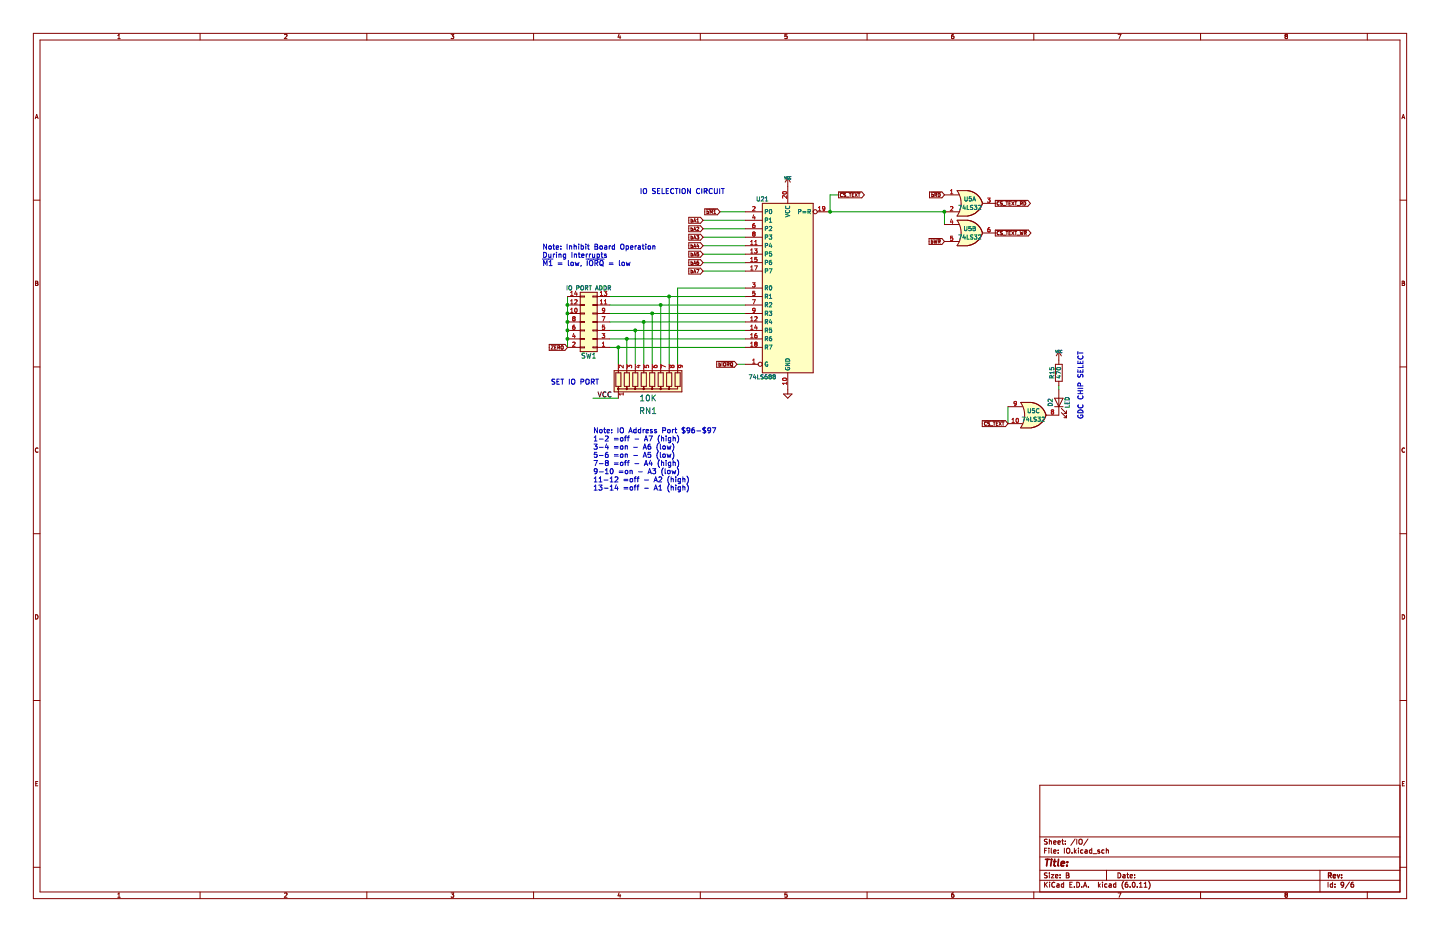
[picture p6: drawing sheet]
(kicad_sch (version 20211123) (generator eeschema)

 (paper "B")

 (lib_symbols
  (symbol "74xx:74LS32" (pin_names (offset 1.016)) (in_bom yes) (on_board yes)
   (property "Reference" "U" (id 0) (at 0 1.27 0) (effects (font (size 1.27 1.27))))
   (property "Value" "74LS32" (id 1) (at 0 -1.27 0) (effects (font (size 1.27 1.27))))
   (property "Footprint" "" (id 2) (at 0 0 0) (effects (font (size 1.27 1.27)) hide))
   (property "Datasheet" "http://www.ti.com/lit/gpn/sn74LS32" (id 3) (at 0 0 0) (effects (font (size 1.27 1.27)) hide))
   (property "ki_locked" "" (id 4) (at 0 0 0) (effects (font (size 1.27 1.27))))
   (symbol "74LS32_1_1"
    (arc (start -3.81 -3.81) (mid -2.589 0) (end -3.81 3.81) (stroke (width 0.254) (type default) (color 0 0 0 0)) (fill (type none)))
    (arc (start -0.6096 -3.81) (mid 2.1842 -2.5851) (end 3.81 0) (stroke (width 0.254) (type default) (color 0 0 0 0)) (fill (type background)))
    (polyline (pts (xy -3.81 -3.81) (xy -0.635 -3.81)) (stroke (width 0.254) (type default) (color 0 0 0 0)) (fill (type background)))
    (polyline (pts (xy -3.81 3.81) (xy -0.635 3.81)) (stroke (width 0.254) (type default) (color 0 0 0 0)) (fill (type background)))
    (polyline (pts (xy -0.635 3.81) (xy -3.81 3.81) (xy -3.81 3.81) (xy -3.556 3.4036) (xy -3.0226 2.2606) (xy -2.6924 1.0414) (xy -2.6162 -0.254) (xy -2.7686 -1.4986) (xy -3.175 -2.7178) (xy -3.81 -3.81) (xy -3.81 -3.81) (xy -0.635 -3.81)) (stroke (width -25.4) (type default) (color 0 0 0 0)) (fill (type background)))
    (arc (start 3.81 0) (mid 2.1915 2.5936) (end -0.6096 3.81) (stroke (width 0.254) (type default) (color 0 0 0 0)) (fill (type background)))
    (pin input line (at -7.62 2.54 0) (length 4.318) (name "~" (effects (font (size 1.27 1.27)))) (number "1" (effects (font (size 1.27 1.27)))))
    (pin input line (at -7.62 -2.54 0) (length 4.318) (name "~" (effects (font (size 1.27 1.27)))) (number "2" (effects (font (size 1.27 1.27)))))
    (pin output line (at 7.62 0 180) (length 3.81) (name "~" (effects (font (size 1.27 1.27)))) (number "3" (effects (font (size 1.27 1.27))))))
   (symbol "74LS32_1_2"
    (arc (start 0 -3.81) (mid 3.81 0) (end 0 3.81) (stroke (width 0.254) (type default) (color 0 0 0 0)) (fill (type background)))
    (polyline (pts (xy 0 3.81) (xy -3.81 3.81) (xy -3.81 -3.81) (xy 0 -3.81)) (stroke (width 0.254) (type default) (color 0 0 0 0)) (fill (type background)))
    (pin input inverted (at -7.62 2.54 0) (length 3.81) (name "~" (effects (font (size 1.27 1.27)))) (number "1" (effects (font (size 1.27 1.27)))))
    (pin input inverted (at -7.62 -2.54 0) (length 3.81) (name "~" (effects (font (size 1.27 1.27)))) (number "2" (effects (font (size 1.27 1.27)))))
    (pin output inverted (at 7.62 0 180) (length 3.81) (name "~" (effects (font (size 1.27 1.27)))) (number "3" (effects (font (size 1.27 1.27))))))
   (symbol "74LS32_2_1"
    (arc (start -3.81 -3.81) (mid -2.589 0) (end -3.81 3.81) (stroke (width 0.254) (type default) (color 0 0 0 0)) (fill (type none)))
    (arc (start -0.6096 -3.81) (mid 2.1842 -2.5851) (end 3.81 0) (stroke (width 0.254) (type default) (color 0 0 0 0)) (fill (type background)))
    (polyline (pts (xy -3.81 -3.81) (xy -0.635 -3.81)) (stroke (width 0.254) (type default) (color 0 0 0 0)) (fill (type background)))
    (polyline (pts (xy -3.81 3.81) (xy -0.635 3.81)) (stroke (width 0.254) (type default) (color 0 0 0 0)) (fill (type background)))
    (polyline (pts (xy -0.635 3.81) (xy -3.81 3.81) (xy -3.81 3.81) (xy -3.556 3.4036) (xy -3.0226 2.2606) (xy -2.6924 1.0414) (xy -2.6162 -0.254) (xy -2.7686 -1.4986) (xy -3.175 -2.7178) (xy -3.81 -3.81) (xy -3.81 -3.81) (xy -0.635 -3.81)) (stroke (width -25.4) (type default) (color 0 0 0 0)) (fill (type background)))
    (arc (start 3.81 0) (mid 2.1915 2.5936) (end -0.6096 3.81) (stroke (width 0.254) (type default) (color 0 0 0 0)) (fill (type background)))
    (pin input line (at -7.62 2.54 0) (length 4.318) (name "~" (effects (font (size 1.27 1.27)))) (number "4" (effects (font (size 1.27 1.27)))))
    (pin input line (at -7.62 -2.54 0) (length 4.318) (name "~" (effects (font (size 1.27 1.27)))) (number "5" (effects (font (size 1.27 1.27)))))
    (pin output line (at 7.62 0 180) (length 3.81) (name "~" (effects (font (size 1.27 1.27)))) (number "6" (effects (font (size 1.27 1.27))))))
   (symbol "74LS32_2_2"
    (arc (start 0 -3.81) (mid 3.81 0) (end 0 3.81) (stroke (width 0.254) (type default) (color 0 0 0 0)) (fill (type background)))
    (polyline (pts (xy 0 3.81) (xy -3.81 3.81) (xy -3.81 -3.81) (xy 0 -3.81)) (stroke (width 0.254) (type default) (color 0 0 0 0)) (fill (type background)))
    (pin input inverted (at -7.62 2.54 0) (length 3.81) (name "~" (effects (font (size 1.27 1.27)))) (number "4" (effects (font (size 1.27 1.27)))))
    (pin input inverted (at -7.62 -2.54 0) (length 3.81) (name "~" (effects (font (size 1.27 1.27)))) (number "5" (effects (font (size 1.27 1.27)))))
    (pin output inverted (at 7.62 0 180) (length 3.81) (name "~" (effects (font (size 1.27 1.27)))) (number "6" (effects (font (size 1.27 1.27))))))
   (symbol "74LS32_3_1"
    (arc (start -3.81 -3.81) (mid -2.589 0) (end -3.81 3.81) (stroke (width 0.254) (type default) (color 0 0 0 0)) (fill (type none)))
    (arc (start -0.6096 -3.81) (mid 2.1842 -2.5851) (end 3.81 0) (stroke (width 0.254) (type default) (color 0 0 0 0)) (fill (type background)))
    (polyline (pts (xy -3.81 -3.81) (xy -0.635 -3.81)) (stroke (width 0.254) (type default) (color 0 0 0 0)) (fill (type background)))
    (polyline (pts (xy -3.81 3.81) (xy -0.635 3.81)) (stroke (width 0.254) (type default) (color 0 0 0 0)) (fill (type background)))
    (polyline (pts (xy -0.635 3.81) (xy -3.81 3.81) (xy -3.81 3.81) (xy -3.556 3.4036) (xy -3.0226 2.2606) (xy -2.6924 1.0414) (xy -2.6162 -0.254) (xy -2.7686 -1.4986) (xy -3.175 -2.7178) (xy -3.81 -3.81) (xy -3.81 -3.81) (xy -0.635 -3.81)) (stroke (width -25.4) (type default) (color 0 0 0 0)) (fill (type background)))
    (arc (start 3.81 0) (mid 2.1915 2.5936) (end -0.6096 3.81) (stroke (width 0.254) (type default) (color 0 0 0 0)) (fill (type background)))
    (pin input line (at -7.62 -2.54 0) (length 4.318) (name "~" (effects (font (size 1.27 1.27)))) (number "10" (effects (font (size 1.27 1.27)))))
    (pin output line (at 7.62 0 180) (length 3.81) (name "~" (effects (font (size 1.27 1.27)))) (number "8" (effects (font (size 1.27 1.27)))))
    (pin input line (at -7.62 2.54 0) (length 4.318) (name "~" (effects (font (size 1.27 1.27)))) (number "9" (effects (font (size 1.27 1.27))))))
   (symbol "74LS32_3_2"
    (arc (start 0 -3.81) (mid 3.81 0) (end 0 3.81) (stroke (width 0.254) (type default) (color 0 0 0 0)) (fill (type background)))
    (polyline (pts (xy 0 3.81) (xy -3.81 3.81) (xy -3.81 -3.81) (xy 0 -3.81)) (stroke (width 0.254) (type default) (color 0 0 0 0)) (fill (type background)))
    (pin input inverted (at -7.62 -2.54 0) (length 3.81) (name "~" (effects (font (size 1.27 1.27)))) (number "10" (effects (font (size 1.27 1.27)))))
    (pin output inverted (at 7.62 0 180) (length 3.81) (name "~" (effects (font (size 1.27 1.27)))) (number "8" (effects (font (size 1.27 1.27)))))
    (pin input inverted (at -7.62 2.54 0) (length 3.81) (name "~" (effects (font (size 1.27 1.27)))) (number "9" (effects (font (size 1.27 1.27))))))
   (symbol "74LS32_4_1"
    (arc (start -3.81 -3.81) (mid -2.589 0) (end -3.81 3.81) (stroke (width 0.254) (type default) (color 0 0 0 0)) (fill (type none)))
    (arc (start -0.6096 -3.81) (mid 2.1842 -2.5851) (end 3.81 0) (stroke (width 0.254) (type default) (color 0 0 0 0)) (fill (type background)))
    (polyline (pts (xy -3.81 -3.81) (xy -0.635 -3.81)) (stroke (width 0.254) (type default) (color 0 0 0 0)) (fill (type background)))
    (polyline (pts (xy -3.81 3.81) (xy -0.635 3.81)) (stroke (width 0.254) (type default) (color 0 0 0 0)) (fill (type background)))
    (polyline (pts (xy -0.635 3.81) (xy -3.81 3.81) (xy -3.81 3.81) (xy -3.556 3.4036) (xy -3.0226 2.2606) (xy -2.6924 1.0414) (xy -2.6162 -0.254) (xy -2.7686 -1.4986) (xy -3.175 -2.7178) (xy -3.81 -3.81) (xy -3.81 -3.81) (xy -0.635 -3.81)) (stroke (width -25.4) (type default) (color 0 0 0 0)) (fill (type background)))
    (arc (start 3.81 0) (mid 2.1915 2.5936) (end -0.6096 3.81) (stroke (width 0.254) (type default) (color 0 0 0 0)) (fill (type background)))
    (pin output line (at 7.62 0 180) (length 3.81) (name "~" (effects (font (size 1.27 1.27)))) (number "11" (effects (font (size 1.27 1.27)))))
    (pin input line (at -7.62 2.54 0) (length 4.318) (name "~" (effects (font (size 1.27 1.27)))) (number "12" (effects (font (size 1.27 1.27)))))
    (pin input line (at -7.62 -2.54 0) (length 4.318) (name "~" (effects (font (size 1.27 1.27)))) (number "13" (effects (font (size 1.27 1.27))))))
   (symbol "74LS32_4_2"
    (arc (start 0 -3.81) (mid 3.81 0) (end 0 3.81) (stroke (width 0.254) (type default) (color 0 0 0 0)) (fill (type background)))
    (polyline (pts (xy 0 3.81) (xy -3.81 3.81) (xy -3.81 -3.81) (xy 0 -3.81)) (stroke (width 0.254) (type default) (color 0 0 0 0)) (fill (type background)))
    (pin output inverted (at 7.62 0 180) (length 3.81) (name "~" (effects (font (size 1.27 1.27)))) (number "11" (effects (font (size 1.27 1.27)))))
    (pin input inverted (at -7.62 2.54 0) (length 3.81) (name "~" (effects (font (size 1.27 1.27)))) (number "12" (effects (font (size 1.27 1.27)))))
    (pin input inverted (at -7.62 -2.54 0) (length 3.81) (name "~" (effects (font (size 1.27 1.27)))) (number "13" (effects (font (size 1.27 1.27))))))
   (symbol "74LS32_5_0"
    (pin power_in line (at 0 12.7 270) (length 5.08) (name "VCC" (effects (font (size 1.27 1.27)))) (number "14" (effects (font (size 1.27 1.27)))))
    (pin power_in line (at 0 -12.7 90) (length 5.08) (name "GND" (effects (font (size 1.27 1.27)))) (number "7" (effects (font (size 1.27 1.27))))))
   (symbol "74LS32_5_1"
    (rectangle (start -5.08 7.62) (end 5.08 -7.62) (stroke (width 0.254) (type default) (color 0 0 0 0)) (fill (type background)))))
  (symbol "74xx:74LS688" (in_bom yes) (on_board yes)
   (property "Reference" "U" (id 0) (at -7.62 26.67 0) (effects (font (size 1.27 1.27))))
   (property "Value" "74LS688" (id 1) (at -7.62 -26.67 0) (effects (font (size 1.27 1.27))))
   (property "Footprint" "" (id 2) (at 0 0 0) (effects (font (size 1.27 1.27)) hide))
   (property "Datasheet" "http://www.ti.com/lit/gpn/sn74LS688" (id 3) (at 0 0 0) (effects (font (size 1.27 1.27)) hide))
   (symbol "74LS688_1_0"
    (pin input inverted (at -12.7 -22.86 0) (length 5.08) (name "G" (effects (font (size 1.27 1.27)))) (number "1" (effects (font (size 1.27 1.27)))))
    (pin power_in line (at 0 -30.48 90) (length 5.08) (name "GND" (effects (font (size 1.27 1.27)))) (number "10" (effects (font (size 1.27 1.27)))))
    (pin input line (at -12.7 12.7 0) (length 5.08) (name "P4" (effects (font (size 1.27 1.27)))) (number "11" (effects (font (size 1.27 1.27)))))
    (pin input line (at -12.7 -10.16 0) (length 5.08) (name "R4" (effects (font (size 1.27 1.27)))) (number "12" (effects (font (size 1.27 1.27)))))
    (pin input line (at -12.7 10.16 0) (length 5.08) (name "P5" (effects (font (size 1.27 1.27)))) (number "13" (effects (font (size 1.27 1.27)))))
    (pin input line (at -12.7 -12.7 0) (length 5.08) (name "R5" (effects (font (size 1.27 1.27)))) (number "14" (effects (font (size 1.27 1.27)))))
    (pin input line (at -12.7 7.62 0) (length 5.08) (name "P6" (effects (font (size 1.27 1.27)))) (number "15" (effects (font (size 1.27 1.27)))))
    (pin input line (at -12.7 -15.24 0) (length 5.08) (name "R6" (effects (font (size 1.27 1.27)))) (number "16" (effects (font (size 1.27 1.27)))))
    (pin input line (at -12.7 5.08 0) (length 5.08) (name "P7" (effects (font (size 1.27 1.27)))) (number "17" (effects (font (size 1.27 1.27)))))
    (pin input line (at -12.7 -17.78 0) (length 5.08) (name "R7" (effects (font (size 1.27 1.27)))) (number "18" (effects (font (size 1.27 1.27)))))
    (pin output inverted (at 12.7 22.86 180) (length 5.08) (name "P=R" (effects (font (size 1.27 1.27)))) (number "19" (effects (font (size 1.27 1.27)))))
    (pin input line (at -12.7 22.86 0) (length 5.08) (name "P0" (effects (font (size 1.27 1.27)))) (number "2" (effects (font (size 1.27 1.27)))))
    (pin power_in line (at 0 30.48 270) (length 5.08) (name "VCC" (effects (font (size 1.27 1.27)))) (number "20" (effects (font (size 1.27 1.27)))))
    (pin input line (at -12.7 0 0) (length 5.08) (name "R0" (effects (font (size 1.27 1.27)))) (number "3" (effects (font (size 1.27 1.27)))))
    (pin input line (at -12.7 20.32 0) (length 5.08) (name "P1" (effects (font (size 1.27 1.27)))) (number "4" (effects (font (size 1.27 1.27)))))
    (pin input line (at -12.7 -2.54 0) (length 5.08) (name "R1" (effects (font (size 1.27 1.27)))) (number "5" (effects (font (size 1.27 1.27)))))
    (pin input line (at -12.7 17.78 0) (length 5.08) (name "P2" (effects (font (size 1.27 1.27)))) (number "6" (effects (font (size 1.27 1.27)))))
    (pin input line (at -12.7 -5.08 0) (length 5.08) (name "R2" (effects (font (size 1.27 1.27)))) (number "7" (effects (font (size 1.27 1.27)))))
    (pin input line (at -12.7 15.24 0) (length 5.08) (name "P3" (effects (font (size 1.27 1.27)))) (number "8" (effects (font (size 1.27 1.27)))))
    (pin input line (at -12.7 -7.62 0) (length 5.08) (name "R3" (effects (font (size 1.27 1.27)))) (number "9" (effects (font (size 1.27 1.27))))))
   (symbol "74LS688_1_1"
    (rectangle (start -7.62 25.4) (end 7.62 -25.4) (stroke (width 0.254) (type default) (color 0 0 0 0)) (fill (type background)))))
  (symbol "Connector_Generic:Conn_02x07_Odd_Even" (pin_names (offset 1.016) hide) (in_bom yes) (on_board yes)
   (property "Reference" "J" (id 0) (at 1.27 10.16 0) (effects (font (size 1.27 1.27))))
   (property "Value" "Conn_02x07_Odd_Even" (id 1) (at 1.27 -10.16 0) (effects (font (size 1.27 1.27))))
   (property "Footprint" "" (id 2) (at 0 0 0) (effects (font (size 1.27 1.27)) hide))
   (property "Datasheet" "~" (id 3) (at 0 0 0) (effects (font (size 1.27 1.27)) hide))
   (symbol "Conn_02x07_Odd_Even_1_1"
    (rectangle (start -1.27 -7.493) (end 0 -7.747) (stroke (width 0.1524) (type default) (color 0 0 0 0)) (fill (type none)))
    (rectangle (start -1.27 -4.953) (end 0 -5.207) (stroke (width 0.1524) (type default) (color 0 0 0 0)) (fill (type none)))
    (rectangle (start -1.27 -2.413) (end 0 -2.667) (stroke (width 0.1524) (type default) (color 0 0 0 0)) (fill (type none)))
    (rectangle (start -1.27 0.127) (end 0 -0.127) (stroke (width 0.1524) (type default) (color 0 0 0 0)) (fill (type none)))
    (rectangle (start -1.27 2.667) (end 0 2.413) (stroke (width 0.1524) (type default) (color 0 0 0 0)) (fill (type none)))
    (rectangle (start -1.27 5.207) (end 0 4.953) (stroke (width 0.1524) (type default) (color 0 0 0 0)) (fill (type none)))
    (rectangle (start -1.27 7.747) (end 0 7.493) (stroke (width 0.1524) (type default) (color 0 0 0 0)) (fill (type none)))
    (rectangle (start -1.27 8.89) (end 3.81 -8.89) (stroke (width 0.254) (type default) (color 0 0 0 0)) (fill (type background)))
    (rectangle (start 3.81 -7.493) (end 2.54 -7.747) (stroke (width 0.1524) (type default) (color 0 0 0 0)) (fill (type none)))
    (rectangle (start 3.81 -4.953) (end 2.54 -5.207) (stroke (width 0.1524) (type default) (color 0 0 0 0)) (fill (type none)))
    (rectangle (start 3.81 -2.413) (end 2.54 -2.667) (stroke (width 0.1524) (type default) (color 0 0 0 0)) (fill (type none)))
    (rectangle (start 3.81 0.127) (end 2.54 -0.127) (stroke (width 0.1524) (type default) (color 0 0 0 0)) (fill (type none)))
    (rectangle (start 3.81 2.667) (end 2.54 2.413) (stroke (width 0.1524) (type default) (color 0 0 0 0)) (fill (type none)))
    (rectangle (start 3.81 5.207) (end 2.54 4.953) (stroke (width 0.1524) (type default) (color 0 0 0 0)) (fill (type none)))
    (rectangle (start 3.81 7.747) (end 2.54 7.493) (stroke (width 0.1524) (type default) (color 0 0 0 0)) (fill (type none)))
    (pin passive line (at -5.08 7.62 0) (length 3.81) (name "Pin_1" (effects (font (size 1.27 1.27)))) (number "1" (effects (font (size 1.27 1.27)))))
    (pin passive line (at 7.62 -2.54 180) (length 3.81) (name "Pin_10" (effects (font (size 1.27 1.27)))) (number "10" (effects (font (size 1.27 1.27)))))
    (pin passive line (at -5.08 -5.08 0) (length 3.81) (name "Pin_11" (effects (font (size 1.27 1.27)))) (number "11" (effects (font (size 1.27 1.27)))))
    (pin passive line (at 7.62 -5.08 180) (length 3.81) (name "Pin_12" (effects (font (size 1.27 1.27)))) (number "12" (effects (font (size 1.27 1.27)))))
    (pin passive line (at -5.08 -7.62 0) (length 3.81) (name "Pin_13" (effects (font (size 1.27 1.27)))) (number "13" (effects (font (size 1.27 1.27)))))
    (pin passive line (at 7.62 -7.62 180) (length 3.81) (name "Pin_14" (effects (font (size 1.27 1.27)))) (number "14" (effects (font (size 1.27 1.27)))))
    (pin passive line (at 7.62 7.62 180) (length 3.81) (name "Pin_2" (effects (font (size 1.27 1.27)))) (number "2" (effects (font (size 1.27 1.27)))))
    (pin passive line (at -5.08 5.08 0) (length 3.81) (name "Pin_3" (effects (font (size 1.27 1.27)))) (number "3" (effects (font (size 1.27 1.27)))))
    (pin passive line (at 7.62 5.08 180) (length 3.81) (name "Pin_4" (effects (font (size 1.27 1.27)))) (number "4" (effects (font (size 1.27 1.27)))))
    (pin passive line (at -5.08 2.54 0) (length 3.81) (name "Pin_5" (effects (font (size 1.27 1.27)))) (number "5" (effects (font (size 1.27 1.27)))))
    (pin passive line (at 7.62 2.54 180) (length 3.81) (name "Pin_6" (effects (font (size 1.27 1.27)))) (number "6" (effects (font (size 1.27 1.27)))))
    (pin passive line (at -5.08 0 0) (length 3.81) (name "Pin_7" (effects (font (size 1.27 1.27)))) (number "7" (effects (font (size 1.27 1.27)))))
    (pin passive line (at 7.62 0 180) (length 3.81) (name "Pin_8" (effects (font (size 1.27 1.27)))) (number "8" (effects (font (size 1.27 1.27)))))
    (pin passive line (at -5.08 -2.54 0) (length 3.81) (name "Pin_9" (effects (font (size 1.27 1.27)))) (number "9" (effects (font (size 1.27 1.27)))))))
  (symbol "Device:LED" (pin_numbers hide) (pin_names (offset 1.016) hide) (in_bom yes) (on_board yes)
   (property "Reference" "D" (id 0) (at 0 2.54 0) (effects (font (size 1.27 1.27))))
   (property "Value" "LED" (id 1) (at 0 -2.54 0) (effects (font (size 1.27 1.27))))
   (property "Footprint" "" (id 2) (at 0 0 0) (effects (font (size 1.27 1.27)) hide))
   (property "Datasheet" "~" (id 3) (at 0 0 0) (effects (font (size 1.27 1.27)) hide))
   (symbol "LED_0_1"
    (polyline (pts (xy -1.27 -1.27) (xy -1.27 1.27)) (stroke (width 0.254) (type default) (color 0 0 0 0)) (fill (type none)))
    (polyline (pts (xy -1.27 0) (xy 1.27 0)) (stroke (width 0) (type default) (color 0 0 0 0)) (fill (type none)))
    (polyline (pts (xy 1.27 -1.27) (xy 1.27 1.27) (xy -1.27 0) (xy 1.27 -1.27)) (stroke (width 0.254) (type default) (color 0 0 0 0)) (fill (type none)))
    (polyline (pts (xy -3.048 -0.762) (xy -4.572 -2.286) (xy -3.81 -2.286) (xy -4.572 -2.286) (xy -4.572 -1.524)) (stroke (width 0) (type default) (color 0 0 0 0)) (fill (type none)))
    (polyline (pts (xy -1.778 -0.762) (xy -3.302 -2.286) (xy -2.54 -2.286) (xy -3.302 -2.286) (xy -3.302 -1.524)) (stroke (width 0) (type default) (color 0 0 0 0)) (fill (type none))))
   (symbol "LED_1_1"
    (pin passive line (at -3.81 0 0) (length 2.54) (name "K" (effects (font (size 1.27 1.27)))) (number "1" (effects (font (size 1.27 1.27)))))
    (pin passive line (at 3.81 0 180) (length 2.54) (name "A" (effects (font (size 1.27 1.27)))) (number "2" (effects (font (size 1.27 1.27)))))))
  (symbol "Device:R" (pin_numbers hide) (pin_names (offset 0)) (in_bom yes) (on_board yes)
   (property "Reference" "R" (id 0) (at 2.032 0 90) (effects (font (size 1.27 1.27))))
   (property "Value" "R" (id 1) (at 0 0 90) (effects (font (size 1.27 1.27))))
   (property "Footprint" "" (id 2) (at -1.778 0 90) (effects (font (size 1.27 1.27)) hide))
   (property "Datasheet" "~" (id 3) (at 0 0 0) (effects (font (size 1.27 1.27)) hide))
   (symbol "R_0_1"
    (rectangle (start -1.016 -2.54) (end 1.016 2.54) (stroke (width 0.254) (type default) (color 0 0 0 0)) (fill (type none))))
   (symbol "R_1_1"
    (pin passive line (at 0 3.81 270) (length 1.27) (name "~" (effects (font (size 1.27 1.27)))) (number "1" (effects (font (size 1.27 1.27)))))
    (pin passive line (at 0 -3.81 90) (length 1.27) (name "~" (effects (font (size 1.27 1.27)))) (number "2" (effects (font (size 1.27 1.27)))))))
  (symbol "Device:R_Network08" (pin_names (offset 0) hide) (in_bom yes) (on_board yes)
   (property "Reference" "RN" (id 0) (at -12.7 0 90) (effects (font (size 1.27 1.27))))
   (property "Value" "R_Network08" (id 1) (at 10.16 0 90) (effects (font (size 1.27 1.27))))
   (property "Footprint" "Resistor_THT:R_Array_SIP9" (id 2) (at 12.065 0 90) (effects (font (size 1.27 1.27)) hide))
   (property "Datasheet" "http://www.vishay.com/docs/31509/csc.pdf" (id 3) (at 0 0 0) (effects (font (size 1.27 1.27)) hide))
   (symbol "R_Network08_0_1"
    (rectangle (start -11.43 -3.175) (end 8.89 3.175) (stroke (width 0.254) (type default) (color 0 0 0 0)) (fill (type background)))
    (rectangle (start -10.922 1.524) (end -9.398 -2.54) (stroke (width 0.254) (type default) (color 0 0 0 0)) (fill (type none)))
    (circle (center -10.16 2.286) (radius 0.254) (stroke (width 0) (type default) (color 0 0 0 0)) (fill (type outline)))
    (rectangle (start -8.382 1.524) (end -6.858 -2.54) (stroke (width 0.254) (type default) (color 0 0 0 0)) (fill (type none)))
    (circle (center -7.62 2.286) (radius 0.254) (stroke (width 0) (type default) (color 0 0 0 0)) (fill (type outline)))
    (rectangle (start -5.842 1.524) (end -4.318 -2.54) (stroke (width 0.254) (type default) (color 0 0 0 0)) (fill (type none)))
    (circle (center -5.08 2.286) (radius 0.254) (stroke (width 0) (type default) (color 0 0 0 0)) (fill (type outline)))
    (rectangle (start -3.302 1.524) (end -1.778 -2.54) (stroke (width 0.254) (type default) (color 0 0 0 0)) (fill (type none)))
    (circle (center -2.54 2.286) (radius 0.254) (stroke (width 0) (type default) (color 0 0 0 0)) (fill (type outline)))
    (rectangle (start -0.762 1.524) (end 0.762 -2.54) (stroke (width 0.254) (type default) (color 0 0 0 0)) (fill (type none)))
    (polyline (pts (xy -10.16 -2.54) (xy -10.16 -3.81)) (stroke (width 0) (type default) (color 0 0 0 0)) (fill (type none)))
    (polyline (pts (xy -7.62 -2.54) (xy -7.62 -3.81)) (stroke (width 0) (type default) (color 0 0 0 0)) (fill (type none)))
    (polyline (pts (xy -5.08 -2.54) (xy -5.08 -3.81)) (stroke (width 0) (type default) (color 0 0 0 0)) (fill (type none)))
    (polyline (pts (xy -2.54 -2.54) (xy -2.54 -3.81)) (stroke (width 0) (type default) (color 0 0 0 0)) (fill (type none)))
    (polyline (pts (xy 0 -2.54) (xy 0 -3.81)) (stroke (width 0) (type default) (color 0 0 0 0)) (fill (type none)))
    (polyline (pts (xy 2.54 -2.54) (xy 2.54 -3.81)) (stroke (width 0) (type default) (color 0 0 0 0)) (fill (type none)))
    (polyline (pts (xy 5.08 -2.54) (xy 5.08 -3.81)) (stroke (width 0) (type default) (color 0 0 0 0)) (fill (type none)))
    (polyline (pts (xy 7.62 -2.54) (xy 7.62 -3.81)) (stroke (width 0) (type default) (color 0 0 0 0)) (fill (type none)))
    (polyline (pts (xy -10.16 1.524) (xy -10.16 2.286) (xy -7.62 2.286) (xy -7.62 1.524)) (stroke (width 0) (type default) (color 0 0 0 0)) (fill (type none)))
    (polyline (pts (xy -7.62 1.524) (xy -7.62 2.286) (xy -5.08 2.286) (xy -5.08 1.524)) (stroke (width 0) (type default) (color 0 0 0 0)) (fill (type none)))
    (polyline (pts (xy -5.08 1.524) (xy -5.08 2.286) (xy -2.54 2.286) (xy -2.54 1.524)) (stroke (width 0) (type default) (color 0 0 0 0)) (fill (type none)))
    (polyline (pts (xy -2.54 1.524) (xy -2.54 2.286) (xy 0 2.286) (xy 0 1.524)) (stroke (width 0) (type default) (color 0 0 0 0)) (fill (type none)))
    (polyline (pts (xy 0 1.524) (xy 0 2.286) (xy 2.54 2.286) (xy 2.54 1.524)) (stroke (width 0) (type default) (color 0 0 0 0)) (fill (type none)))
    (polyline (pts (xy 2.54 1.524) (xy 2.54 2.286) (xy 5.08 2.286) (xy 5.08 1.524)) (stroke (width 0) (type default) (color 0 0 0 0)) (fill (type none)))
    (polyline (pts (xy 5.08 1.524) (xy 5.08 2.286) (xy 7.62 2.286) (xy 7.62 1.524)) (stroke (width 0) (type default) (color 0 0 0 0)) (fill (type none)))
    (circle (center 0 2.286) (radius 0.254) (stroke (width 0) (type default) (color 0 0 0 0)) (fill (type outline)))
    (rectangle (start 1.778 1.524) (end 3.302 -2.54) (stroke (width 0.254) (type default) (color 0 0 0 0)) (fill (type none)))
    (circle (center 2.54 2.286) (radius 0.254) (stroke (width 0) (type default) (color 0 0 0 0)) (fill (type outline)))
    (rectangle (start 4.318 1.524) (end 5.842 -2.54) (stroke (width 0.254) (type default) (color 0 0 0 0)) (fill (type none)))
    (circle (center 5.08 2.286) (radius 0.254) (stroke (width 0) (type default) (color 0 0 0 0)) (fill (type outline)))
    (rectangle (start 6.858 1.524) (end 8.382 -2.54) (stroke (width 0.254) (type default) (color 0 0 0 0)) (fill (type none))))
   (symbol "R_Network08_1_1"
    (pin passive line (at -10.16 5.08 270) (length 2.54) (name "common" (effects (font (size 1.27 1.27)))) (number "1" (effects (font (size 1.27 1.27)))))
    (pin passive line (at -10.16 -5.08 90) (length 1.27) (name "R1" (effects (font (size 1.27 1.27)))) (number "2" (effects (font (size 1.27 1.27)))))
    (pin passive line (at -7.62 -5.08 90) (length 1.27) (name "R2" (effects (font (size 1.27 1.27)))) (number "3" (effects (font (size 1.27 1.27)))))
    (pin passive line (at -5.08 -5.08 90) (length 1.27) (name "R3" (effects (font (size 1.27 1.27)))) (number "4" (effects (font (size 1.27 1.27)))))
    (pin passive line (at -2.54 -5.08 90) (length 1.27) (name "R4" (effects (font (size 1.27 1.27)))) (number "5" (effects (font (size 1.27 1.27)))))
    (pin passive line (at 0 -5.08 90) (length 1.27) (name "R5" (effects (font (size 1.27 1.27)))) (number "6" (effects (font (size 1.27 1.27)))))
    (pin passive line (at 2.54 -5.08 90) (length 1.27) (name "R6" (effects (font (size 1.27 1.27)))) (number "7" (effects (font (size 1.27 1.27)))))
    (pin passive line (at 5.08 -5.08 90) (length 1.27) (name "R7" (effects (font (size 1.27 1.27)))) (number "8" (effects (font (size 1.27 1.27)))))
    (pin passive line (at 7.62 -5.08 90) (length 1.27) (name "R8" (effects (font (size 1.27 1.27)))) (number "9" (effects (font (size 1.27 1.27)))))))
  (symbol "power:GND" (power) (pin_names (offset 0)) (in_bom yes) (on_board yes)
   (property "Reference" "#PWR" (id 0) (at 0 -6.35 0) (effects (font (size 1.27 1.27)) hide))
   (property "Value" "GND" (id 1) (at 0 -3.81 0) (effects (font (size 1.27 1.27))))
   (property "Footprint" "" (id 2) (at 0 0 0) (effects (font (size 1.27 1.27)) hide))
   (property "Datasheet" "" (id 3) (at 0 0 0) (effects (font (size 1.27 1.27)) hide))
   (symbol "GND_0_1"
    (polyline (pts (xy 0 0) (xy 0 -1.27) (xy 1.27 -1.27) (xy 0 -2.54) (xy -1.27 -1.27) (xy 0 -1.27)) (stroke (width 0) (type default) (color 0 0 0 0)) (fill (type none))))
   (symbol "GND_1_1"
    (pin power_in line (at 0 0 270) (length 0) hide (name "GND" (effects (font (size 1.27 1.27)))) (number "1" (effects (font (size 1.27 1.27)))))))
  (symbol "power:VCC" (power) (pin_names (offset 0)) (in_bom yes) (on_board yes)
   (property "Reference" "#PWR" (id 0) (at 0 -3.81 0) (effects (font (size 1.27 1.27)) hide))
   (property "Value" "VCC" (id 1) (at 0 3.81 0) (effects (font (size 1.27 1.27))))
   (property "Footprint" "" (id 2) (at 0 0 0) (effects (font (size 1.27 1.27)) hide))
   (property "Datasheet" "" (id 3) (at 0 0 0) (effects (font (size 1.27 1.27)) hide))
   (symbol "VCC_0_1"
    (polyline (pts (xy -0.762 1.27) (xy 0 2.54)) (stroke (width 0) (type default) (color 0 0 0 0)) (fill (type none)))
    (polyline (pts (xy 0 0) (xy 0 2.54)) (stroke (width 0) (type default) (color 0 0 0 0)) (fill (type none)))
    (polyline (pts (xy 0 2.54) (xy 0.762 1.27)) (stroke (width 0) (type default) (color 0 0 0 0)) (fill (type none))))
   (symbol "VCC_1_1"
    (pin power_in line (at 0 0 90) (length 0) hide (name "VCC" (effects (font (size 1.27 1.27)))) (number "1" (effects (font (size 1.27 1.27))))))))

 (junction (at 198.12 91.44) (diameter 0) (color 0 0 0 0))
 (junction (at 170.18 101.6) (diameter 0) (color 0 0 0 0))
 (junction (at 248.92 63.5) (diameter 0) (color 0 0 0 0))
 (junction (at 283.21 63.5) (diameter 0) (color 0 0 0 0))
 (junction (at 187.96 101.6) (diameter 0) (color 0 0 0 0))
 (junction (at 190.5 99.06) (diameter 0) (color 0 0 0 0))
 (junction (at 185.42 104.14) (diameter 0) (color 0 0 0 0))
 (junction (at 170.18 99.06) (diameter 0) (color 0 0 0 0))
 (junction (at 170.18 96.52) (diameter 0) (color 0 0 0 0))
 (junction (at 170.18 91.44) (diameter 0) (color 0 0 0 0))
 (junction (at 195.58 93.98) (diameter 0) (color 0 0 0 0))
 (junction (at 200.66 88.9) (diameter 0) (color 0 0 0 0))
 (junction (at 193.04 96.52) (diameter 0) (color 0 0 0 0))
 (junction (at 170.18 93.98) (diameter 0) (color 0 0 0 0))

 (wire (pts (xy 198.12 91.44) (xy 198.12 109.22)) (stroke (width 0) (type default) (color 0 0 0 0)))
 (wire (pts (xy 215.9 63.5) (xy 223.52 63.5)) (stroke (width 0) (type default) (color 0 0 0 0)))
 (wire (pts (xy 170.18 96.52) (xy 170.18 99.06)) (stroke (width 0) (type default) (color 0 0 0 0)))
 (wire (pts (xy 190.5 99.06) (xy 223.52 99.06)) (stroke (width 0) (type default) (color 0 0 0 0)))
 (wire (pts (xy 182.88 101.6) (xy 187.96 101.6)) (stroke (width 0) (type default) (color 0 0 0 0)))
 (wire (pts (xy 185.42 109.22) (xy 185.42 104.14)) (stroke (width 0) (type default) (color 0 0 0 0)))
 (wire (pts (xy 187.96 101.6) (xy 223.52 101.6)) (stroke (width 0) (type default) (color 0 0 0 0)))
 (wire (pts (xy 182.88 91.44) (xy 198.12 91.44)) (stroke (width 0) (type default) (color 0 0 0 0)))
 (wire (pts (xy 248.92 63.5) (xy 283.21 63.5)) (stroke (width 0) (type default) (color 0 0 0 0)))
 (wire (pts (xy 248.92 58.42) (xy 251.46 58.42)) (stroke (width 0) (type default) (color 0 0 0 0)))
 (wire (pts (xy 210.82 68.58) (xy 223.52 68.58)) (stroke (width 0) (type default) (color 0 0 0 0)))
 (wire (pts (xy 302.26 121.92) (xy 302.26 127)) (stroke (width 0) (type default) (color 0 0 0 0)))
 (wire (pts (xy 170.18 101.6) (xy 170.18 104.14)) (stroke (width 0) (type default) (color 0 0 0 0)))
 (wire (pts (xy 193.04 109.22) (xy 193.04 96.52)) (stroke (width 0) (type default) (color 0 0 0 0)))
 (wire (pts (xy 203.2 86.36) (xy 223.52 86.36)) (stroke (width 0) (type default) (color 0 0 0 0)))
 (wire (pts (xy 170.18 91.44) (xy 170.18 93.98)) (stroke (width 0) (type default) (color 0 0 0 0)))
 (wire (pts (xy 185.42 104.14) (xy 223.52 104.14)) (stroke (width 0) (type default) (color 0 0 0 0)))
 (wire (pts (xy 182.88 88.9) (xy 200.66 88.9)) (stroke (width 0) (type default) (color 0 0 0 0)))
 (wire (pts (xy 210.82 78.74) (xy 223.52 78.74)) (stroke (width 0) (type default) (color 0 0 0 0)))
 (wire (pts (xy 177.8 119.38) (xy 185.42 119.38)) (stroke (width 0) (type default) (color 0 0 0 0)))
 (wire (pts (xy 170.18 93.98) (xy 170.18 96.52)) (stroke (width 0) (type default) (color 0 0 0 0)))
 (wire (pts (xy 210.82 66.04) (xy 223.52 66.04)) (stroke (width 0) (type default) (color 0 0 0 0)))
 (wire (pts (xy 195.58 93.98) (xy 195.58 109.22)) (stroke (width 0) (type default) (color 0 0 0 0)))
 (wire (pts (xy 317.5 116.84) (xy 317.5 115.57)) (stroke (width 0) (type default) (color 0 0 0 0)))
 (wire (pts (xy 182.88 96.52) (xy 193.04 96.52)) (stroke (width 0) (type default) (color 0 0 0 0)))
 (wire (pts (xy 170.18 99.06) (xy 170.18 101.6)) (stroke (width 0) (type default) (color 0 0 0 0)))
 (wire (pts (xy 248.92 58.42) (xy 248.92 63.5)) (stroke (width 0) (type default) (color 0 0 0 0)))
 (wire (pts (xy 198.12 91.44) (xy 223.52 91.44)) (stroke (width 0) (type default) (color 0 0 0 0)))
 (wire (pts (xy 182.88 99.06) (xy 190.5 99.06)) (stroke (width 0) (type default) (color 0 0 0 0)))
 (wire (pts (xy 190.5 109.22) (xy 190.5 99.06)) (stroke (width 0) (type default) (color 0 0 0 0)))
 (wire (pts (xy 203.2 86.36) (xy 203.2 109.22)) (stroke (width 0) (type default) (color 0 0 0 0)))
 (wire (pts (xy 210.82 73.66) (xy 223.52 73.66)) (stroke (width 0) (type default) (color 0 0 0 0)))
 (wire (pts (xy 210.82 76.2) (xy 223.52 76.2)) (stroke (width 0) (type default) (color 0 0 0 0)))
 (wire (pts (xy 283.21 63.5) (xy 283.21 67.31)) (stroke (width 0) (type default) (color 0 0 0 0)))
 (wire (pts (xy 182.88 93.98) (xy 195.58 93.98)) (stroke (width 0) (type default) (color 0 0 0 0)))
 (wire (pts (xy 210.82 81.28) (xy 223.52 81.28)) (stroke (width 0) (type default) (color 0 0 0 0)))
 (wire (pts (xy 187.96 109.22) (xy 187.96 101.6)) (stroke (width 0) (type default) (color 0 0 0 0)))
 (wire (pts (xy 195.58 93.98) (xy 223.52 93.98)) (stroke (width 0) (type default) (color 0 0 0 0)))
 (wire (pts (xy 210.82 71.12) (xy 223.52 71.12)) (stroke (width 0) (type default) (color 0 0 0 0)))
 (wire (pts (xy 200.66 88.9) (xy 223.52 88.9)) (stroke (width 0) (type default) (color 0 0 0 0)))
 (wire (pts (xy 170.18 88.9) (xy 170.18 91.44)) (stroke (width 0) (type default) (color 0 0 0 0)))
 (wire (pts (xy 193.04 96.52) (xy 223.52 96.52)) (stroke (width 0) (type default) (color 0 0 0 0)))
 (wire (pts (xy 200.66 88.9) (xy 200.66 109.22)) (stroke (width 0) (type default) (color 0 0 0 0)))
 (wire (pts (xy 223.52 109.22) (xy 220.98 109.22)) (stroke (width 0) (type default) (color 0 0 0 0)))
 (wire (pts (xy 182.88 104.14) (xy 185.42 104.14)) (stroke (width 0) (type default) (color 0 0 0 0)))

 (text "SET IO PORT" (at 165.1 115.57 0) (effects (font (size 1.524 1.524)) (justify left bottom)))
 (text "Note: IO Address Port $96-$97\n1-2 =off - A7 (high)\n3-4 =on - A6 (low)\n5-6 =on - A5 (low)\n7-8 =off - A4 (high)\n9-10 =on - A3 (low)\n11-12 =off - A2 (high)\n13-14 =off - A1 (high)" (at 177.8 147.32 0) (effects (font (size 1.524 1.524)) (justify left bottom)))
 (text "IO SELECTION CIRCUIT" (at 191.77 58.42 0) (effects (font (size 1.524 1.524)) (justify left bottom)))
 (text "Note: Inhibit Board Operation\nDuring Interrupts\n~{M1} = low, ~{IORQ} = low" (at 162.56 80.01 0) (effects (font (size 1.524 1.524)) (justify left bottom)))
 (text "GDC CHIP SELECT" (at 325.12 125.73 90) (effects (font (size 1.524 1.524)) (justify left bottom)))

 (label "VCC" (at 179.07 119.38 0) (effects (font (size 1.524 1.524)) (justify left bottom)))

 (global_label "~{CS_TEXT_RD}" (shape output) (at 298.45 60.96 0) (fields_autoplaced) (effects (font (size 1.016 1.016)) (justify left))
  (property "Intersheet References" "${INTERSHEET_REFS}" (id 0) (at 309.3082 60.8965 0) (effects (font (size 1.016 1.016)) (justify left) hide)))
 (global_label "~{CS_TEXT}" (shape output) (at 251.46 58.42 0) (fields_autoplaced) (effects (font (size 1.016 1.016)) (justify left))
  (property "Intersheet References" "${INTERSHEET_REFS}" (id 0) (at 259.5121 58.3565 0) (effects (font (size 1.016 1.016)) (justify left) hide)))
 (global_label "bA4" (shape input) (at 210.82 73.66 180) (fields_autoplaced) (effects (font (size 1.016 1.016)) (justify right))
  (property "Intersheet References" "${INTERSHEET_REFS}" (id 0) (at 142.24 26.67 0) (effects (font (size 1.27 1.27)) hide)))
 (global_label "bA1" (shape input) (at 210.82 66.04 180) (fields_autoplaced) (effects (font (size 1.016 1.016)) (justify right))
  (property "Intersheet References" "${INTERSHEET_REFS}" (id 0) (at 206.203 65.9765 0) (effects (font (size 1.016 1.016)) (justify right) hide)))
 (global_label "~{bWR}" (shape input) (at 283.21 72.39 180) (fields_autoplaced) (effects (font (size 1.016 1.016)) (justify right))
  (property "Intersheet References" "${INTERSHEET_REFS}" (id 0) (at 278.2543 72.3265 0) (effects (font (size 1.016 1.016)) (justify right) hide)))
 (global_label "bA6" (shape input) (at 210.82 78.74 180) (fields_autoplaced) (effects (font (size 1.016 1.016)) (justify right))
  (property "Intersheet References" "${INTERSHEET_REFS}" (id 0) (at 142.24 26.67 0) (effects (font (size 1.27 1.27)) hide)))
 (global_label "~{bIORQ}" (shape input) (at 220.98 109.22 180) (fields_autoplaced) (effects (font (size 1.016 1.016)) (justify right))
  (property "Intersheet References" "${INTERSHEET_REFS}" (id 0) (at 142.24 26.67 0) (effects (font (size 1.27 1.27)) hide)))
 (global_label "ZERO" (shape input) (at 170.18 104.14 180) (fields_autoplaced) (effects (font (size 1.016 1.016)) (justify right))
  (property "Intersheet References" "${INTERSHEET_REFS}" (id 0) (at 134.62 26.67 0) (effects (font (size 1.27 1.27)) hide)))
 (global_label "bA2" (shape input) (at 210.82 68.58 180) (fields_autoplaced) (effects (font (size 1.016 1.016)) (justify right))
  (property "Intersheet References" "${INTERSHEET_REFS}" (id 0) (at 206.203 68.5165 0) (effects (font (size 1.016 1.016)) (justify right) hide)))
 (global_label "~{bRD}" (shape input) (at 283.21 58.42 180) (fields_autoplaced) (effects (font (size 1.016 1.016)) (justify right))
  (property "Intersheet References" "${INTERSHEET_REFS}" (id 0) (at 278.3995 58.3565 0) (effects (font (size 1.016 1.016)) (justify right) hide)))
 (global_label "bA3" (shape input) (at 210.82 71.12 180) (fields_autoplaced) (effects (font (size 1.016 1.016)) (justify right))
  (property "Intersheet References" "${INTERSHEET_REFS}" (id 0) (at 206.203 71.0565 0) (effects (font (size 1.016 1.016)) (justify right) hide)))
 (global_label "bA5" (shape input) (at 210.82 76.2 180) (fields_autoplaced) (effects (font (size 1.016 1.016)) (justify right))
  (property "Intersheet References" "${INTERSHEET_REFS}" (id 0) (at 142.24 26.67 0) (effects (font (size 1.27 1.27)) hide)))
 (global_label "~{CS_TEXT_WR}" (shape output) (at 298.45 69.85 0) (fields_autoplaced) (effects (font (size 1.016 1.016)) (justify left))
  (property "Intersheet References" "${INTERSHEET_REFS}" (id 0) (at 309.4533 69.7865 0) (effects (font (size 1.016 1.016)) (justify left) hide)))
 (global_label "bA7" (shape input) (at 210.82 81.28 180) (fields_autoplaced) (effects (font (size 1.016 1.016)) (justify right))
  (property "Intersheet References" "${INTERSHEET_REFS}" (id 0) (at 142.24 26.67 0) (effects (font (size 1.27 1.27)) hide)))
 (global_label "~{bM1}" (shape input) (at 215.9 63.5 180) (fields_autoplaced) (effects (font (size 1.016 1.016)) (justify right))
  (property "Intersheet References" "${INTERSHEET_REFS}" (id 0) (at 142.24 26.67 0) (effects (font (size 1.27 1.27)) hide)))
 (global_label "~{CS_TEXT}" (shape input) (at 302.26 127 180) (fields_autoplaced) (effects (font (size 1.016 1.016)) (justify right))
  (property "Intersheet References" "${INTERSHEET_REFS}" (id 0) (at 294.2079 126.9365 0) (effects (font (size 1.016 1.016)) (justify right) hide)))

 (symbol (lib_id "Connector_Generic:Conn_02x07_Odd_Even") (at 177.8 96.52 180) (unit 1) (in_bom yes) (on_board yes)
  (property "Reference" "SW1" (id 0) (at 176.53 106.68 0) (effects (font (size 1.524 1.524))))
  (property "Value" "IO PORT ADDR" (id 1) (at 176.53 86.36 0))
  (property "Footprint" "Connector_PinHeader_2.54mm:PinHeader_2x07_P2.54mm_Vertical" (id 2) (at 177.8 96.52 0) (effects (font (size 1.27 1.27)) hide))
  (property "Datasheet" "~" (id 3) (at 177.8 96.52 0) (effects (font (size 1.27 1.27)) hide)) (pin "1") (pin "10") (pin "11") (pin "12") (pin "13") (pin "14") (pin "2") (pin "3") (pin "4") (pin "5") (pin "6") (pin "7") (pin "8") (pin "9"))

 (symbol (lib_id "power:VCC") (at 236.22 55.88 0) (unit 1) (in_bom yes) (on_board yes)
  (property "Reference" "#PWR059" (id 0) (at 236.22 53.34 0) (effects (font (size 0.762 0.762)) hide))
  (property "Value" "VCC" (id 1) (at 236.22 53.34 0) (effects (font (size 0.762 0.762))))
  (property "Footprint" "" (id 2) (at 236.22 55.88 0) (effects (font (size 1.524 1.524)) hide))
  (property "Datasheet" "" (id 3) (at 236.22 55.88 0) (effects (font (size 1.524 1.524)) hide)) (pin "1"))

 (symbol (lib_id "74xx:74LS688") (at 236.22 86.36 0) (unit 1) (in_bom yes) (on_board yes)
  (property "Reference" "U21" (id 0) (at 228.6 59.69 0))
  (property "Value" "74LS688" (id 1) (at 228.6 113.03 0))
  (property "Footprint" "Package_DIP:DIP-20_W7.62mm_Socket" (id 2) (at 236.22 86.36 0) (effects (font (size 1.27 1.27)) hide))
  (property "Datasheet" "http://www.ti.com/lit/gpn/sn74LS688" (id 3) (at 236.22 86.36 0) (effects (font (size 1.27 1.27)) hide)) (pin "1") (pin "10") (pin "11") (pin "12") (pin "13") (pin "14") (pin "15") (pin "16") (pin "17") (pin "18") (pin "19") (pin "2") (pin "20") (pin "3") (pin "4") (pin "5") (pin "6") (pin "7") (pin "8") (pin "9"))

 (symbol (lib_id "Device:R_Network08") (at 195.58 114.3 0) (mirror x) (unit 1) (in_bom yes) (on_board yes)
  (property "Reference" "RN1" (id 0) (at 194.31 123.19 0) (effects (font (size 1.778 1.778))))
  (property "Value" "10K" (id 1) (at 194.31 119.38 0) (effects (font (size 1.778 1.778))))
  (property "Footprint" "Resistor_THT:R_Array_SIP9" (id 2) (at 207.645 114.3 90) (effects (font (size 1.27 1.27)) hide))
  (property "Datasheet" "http://www.vishay.com/docs/31509/csc.pdf" (id 3) (at 195.58 114.3 0) (effects (font (size 1.27 1.27)) hide)) (pin "1") (pin "2") (pin "3") (pin "4") (pin "5") (pin "6") (pin "7") (pin "8") (pin "9"))

 (symbol (lib_id "power:GND") (at 236.22 116.84 0) (unit 1) (in_bom yes) (on_board yes)
  (property "Reference" "#PWR060" (id 0) (at 236.22 116.84 0) (effects (font (size 0.762 0.762)) hide))
  (property "Value" "GND" (id 1) (at 236.22 118.618 0) (effects (font (size 0.762 0.762)) hide))
  (property "Footprint" "" (id 2) (at 236.22 116.84 0) (effects (font (size 1.524 1.524)) hide))
  (property "Datasheet" "" (id 3) (at 236.22 116.84 0) (effects (font (size 1.524 1.524)) hide)) (pin "1"))

 (symbol (lib_id "power:VCC") (at 317.5 107.95 0) (unit 1) (in_bom yes) (on_board yes)
  (property "Reference" "#PWR026" (id 0) (at 317.5 105.41 0) (effects (font (size 0.762 0.762)) hide))
  (property "Value" "VCC" (id 1) (at 317.5 105.41 0) (effects (font (size 0.762 0.762))))
  (property "Footprint" "" (id 2) (at 317.5 107.95 0) (effects (font (size 1.524 1.524)) hide))
  (property "Datasheet" "" (id 3) (at 317.5 107.95 0) (effects (font (size 1.524 1.524)) hide)) (pin "1"))

 (symbol (lib_id "74xx:74LS32") (at 309.88 124.46 0) (unit 3) (in_bom yes) (on_board yes)
  (property "Reference" "U5" (id 0) (at 309.88 123.19 0))
  (property "Value" "74LS32" (id 1) (at 309.88 125.73 0))
  (property "Footprint" "Package_DIP:DIP-14_W7.62mm_Socket" (id 2) (at 309.88 124.46 0) (effects (font (size 1.27 1.27)) hide))
  (property "Datasheet" "http://www.ti.com/lit/gpn/sn74LS32" (id 3) (at 309.88 124.46 0) (effects (font (size 1.27 1.27)) hide)) (pin "1") (pin "2") (pin "3") (pin "4") (pin "5") (pin "6") (pin "10") (pin "8") (pin "9") (pin "11") (pin "12") (pin "13") (pin "14") (pin "7"))

 (symbol (lib_id "Device:LED") (at 317.5 120.65 90) (unit 1) (in_bom yes) (on_board yes)
  (property "Reference" "D2" (id 0) (at 314.96 120.65 0))
  (property "Value" "LED" (id 1) (at 320.04 120.65 0))
  (property "Footprint" "LED_THT:LED_D3.0mm_Horizontal_O3.81mm_Z2.0mm" (id 2) (at 317.5 120.65 0) (effects (font (size 1.27 1.27)) hide))
  (property "Datasheet" "~" (id 3) (at 317.5 120.65 0) (effects (font (size 1.27 1.27)) hide)) (pin "1") (pin "2"))

 (symbol (lib_id "Device:R") (at 317.5 111.76 180) (unit 1) (in_bom yes) (on_board yes)
  (property "Reference" "R15" (id 0) (at 315.468 111.76 90))
  (property "Value" "470" (id 1) (at 317.5 111.76 90))
  (property "Footprint" "Resistor_THT:R_Axial_DIN0207_L6.3mm_D2.5mm_P7.62mm_Horizontal" (id 2) (at 319.278 111.76 90) (effects (font (size 1.27 1.27)) hide))
  (property "Datasheet" "~" (id 3) (at 317.5 111.76 0) (effects (font (size 1.27 1.27)) hide)) (pin "1") (pin "2"))

 (symbol (lib_id "74xx:74LS32") (at 290.83 69.85 0) (unit 2) (in_bom yes) (on_board yes)
  (property "Reference" "U5" (id 0) (at 290.83 68.58 0))
  (property "Value" "74LS32" (id 1) (at 290.83 71.12 0))
  (property "Footprint" "Package_DIP:DIP-14_W7.62mm_Socket" (id 2) (at 290.83 69.85 0) (effects (font (size 1.27 1.27)) hide))
  (property "Datasheet" "http://www.ti.com/lit/gpn/sn74LS32" (id 3) (at 290.83 69.85 0) (effects (font (size 1.27 1.27)) hide)) (pin "1") (pin "2") (pin "3") (pin "4") (pin "5") (pin "6") (pin "10") (pin "8") (pin "9") (pin "11") (pin "12") (pin "13") (pin "14") (pin "7"))

 (symbol (lib_id "74xx:74LS32") (at 290.83 60.96 0) (unit 1) (in_bom yes) (on_board yes)
  (property "Reference" "U5" (id 0) (at 290.83 59.69 0))
  (property "Value" "74LS32" (id 1) (at 290.83 62.23 0))
  (property "Footprint" "Package_DIP:DIP-14_W7.62mm_Socket" (id 2) (at 290.83 60.96 0) (effects (font (size 1.27 1.27)) hide))
  (property "Datasheet" "http://www.ti.com/lit/gpn/sn74LS32" (id 3) (at 290.83 60.96 0) (effects (font (size 1.27 1.27)) hide)) (pin "1") (pin "2") (pin "3") (pin "4") (pin "5") (pin "6") (pin "10") (pin "8") (pin "9") (pin "11") (pin "12") (pin "13") (pin "14") (pin "7")))
